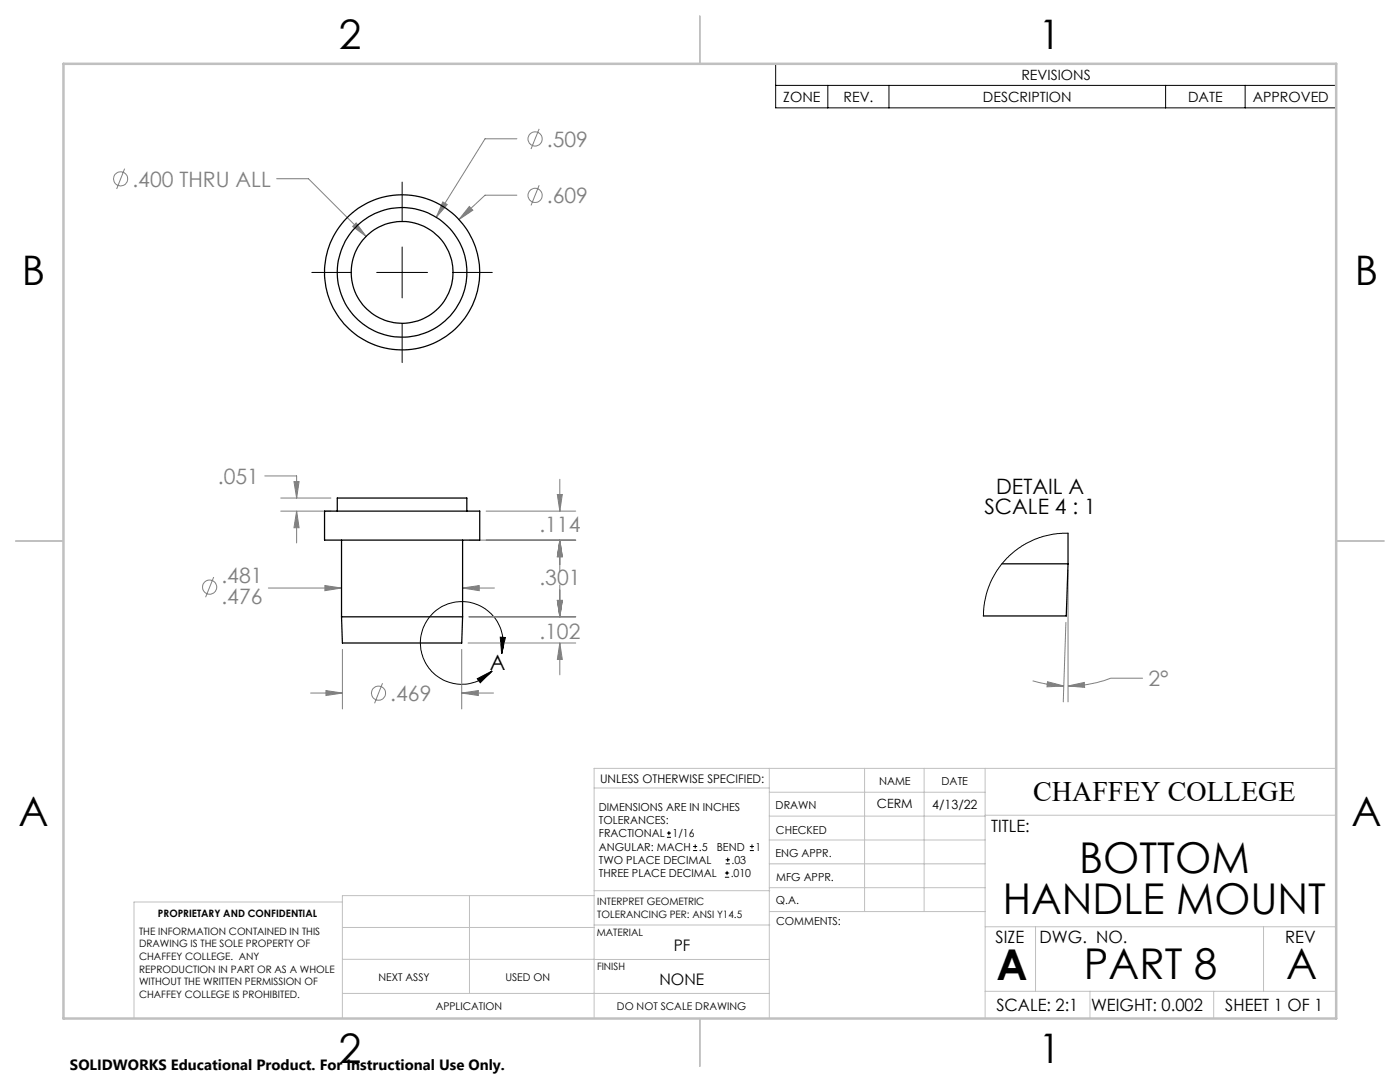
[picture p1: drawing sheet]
<svg xmlns="http://www.w3.org/2000/svg" width="279mm" height="216mm" viewBox="0 0 279 216" stroke-linecap="round" stroke-linejoin="round" font-family="sans-serif">
<g fill="none" stroke="#808080" stroke-width=".2">
<path d="M24.9 33.7l-1.6 4M55.2 35.7h6.4l11.5 11.5M103.2 38.9h-6.4l-5.2 4.9M103.2 27.7h-6.4l-9.7 15.7M107.6 37l-1.6 4M107.6 25.7l-1.6 4M70.4 45.2l.7-.7 2 2.7zM88.4 40.3l.9 .5-2.2 2.6zM93.7 41.2l.7 .7-2.8 1.9zM52.8 95h6.4v4.4M56 99.4h10M58.7 96.1h1l-.5 3.3z"/>
<path d="M111.2 98.7h1l-.5 3.3zM111.7 95.6v6.4M42.7 115.1l-1.7 4.1M53.6 117.3h14.6M56 102h10M59.2 102v6.3M59.2 102l.5 3.3h-1zM64.8 116.8l3.4 .5-3.4 .6zM92.3 117.3h6.4M92.3 117.3l3.3-.5v1.1zM93.6 107.8h21.3M97 102h17.9"/>
<path d="M111.2 119.8h1l-.5 3.3zM111.7 107.8v6.3M111.7 116.7v6.4M111.7 107.8l.5 3.3h-1zM213.1 113.8v26.3M62 138.3h6.3M65.1 137.8l3.2 .5-3.2 .5zM68.3 129.6v11.9M76.3 136.3l-1.5 4M92.1 129.6v11.9M92.1 138.3h6.4M92.1 138.3l3.4-.5v1z"/>
<path d="M93.4 128.3h21.5M93.6 123.1h21.3M111.7 128.3v6.4M111.7 128.3l.5 3.3h-1zM206.1 135.9l2.7 .6 3.5 .4M209.1 136l3.2 .9-3.3 .2zM212.7 124.2l-.5 15.9M213.1 136.9l3.3-.7 .1 1zM228 135.3h-6.3a24.1 24.1 0 0 1-8.6 1.6"/>
<circle cx="24.1" cy="35.7" r="1.41"/>
<circle cx="106.8" cy="27.7" r="1.42"/>
<circle cx="106.8" cy="39" r="1.41"/>
<circle cx="41.8" cy="117.1" r="1.42"/>
<circle cx="75.5" cy="138.3" r="1.41"/>
</g>
<g fill="none" stroke="#000" stroke-width=".2">
<path d="M154.8 12.7h111.9v8.8h-111.9zM154.8 17h111.9M165.2 17v4.5M177.4 17v4.5M232.6 17v4.5M248.5 17v4.5M80.3 36.3v7.9M62.2 54.4h7.9M75.2 54.4h10.1M80.3 49.3v10.1M90.4 54.4h7.8M80.3 64.5v7.9"/>
<path d="M95.2 135.4l3-1.5-2.4 2.3zM99.8 127.1l1.1 .1-.8 3.3zM100.1 130.5a8.2 8.2 0 0 0-8.7-10.4 8.2 8.2 0 0 0-6.6 11.8 8.2 8.2 0 0 0 13.4 2M133.1 167.1h.8M133.1 166.2h.8M133.5 165.8v.9M138.3 169.7h.8M138.3 168.9h.8M138.7 168.5v.8M144.7 175h.8M144.7 174.2h.8M144.8 172.4h.9"/>
<path d="M144.8 171.6h.9M145.1 173.8v.8M145.2 171.1v.9M149.6 169.7h.9M149.6 168.9h.9M150.1 168.5v.8"/>
</g>
<g fill="none" stroke="#c0c0c0" stroke-width=".2">
<path d="M118.6 157.2h34.9M153.5 153.3v49.9M153.5 158.1h43.1M172.5 153.3v28.6M184.4 153.3v28.6M196.6 153.3v49.9M266.7 153.3h-148.1v49.9M68.3 180h-41.6v23.2M93.7 178.7v19.5M118.6 178.7h-50.3v24.5M118.6 177.7h35M153.5 167.6h43.1"/>
<path d="M153.5 162.8h43.1M153.5 172.4h43.1M153.5 177.1h43.1M196.6 162.7h70.1M68.3 198.2h85.2M68.3 191.4l85.2 .1M68.3 185.1h50.3M118.6 184.6h35M153.6 181.9h43M196.6 197.8h70.1M196.6 184.9h70.1M206.7 184.9v12.9"/>
<path d="M217.5 197.8v5.4M242.2 197.8v5.4M252.2 184.9v12.9"/>
</g>
<path d="M139.7 3.2v9.5M3.1 107.9h9.6M266.7 107.9h9.5M139.7 203.2v9.6" fill="none" stroke="#c0c0c0" stroke-width=".25"/>
<path d="M12.7 12.7h254v190.5h-254z" fill="none" stroke="#c0c0c0" stroke-width=".5"/>
<path d="M99.8 127.1l1.1 .1-.8 3.3zM95.2 135.4l3-1.5-2.4 2.3z" fill="#000"/>
<path d="M111.7 107.8l.5 3.3h-1zM111.2 98.7h1l-.5 3.3zM58.7 96.1h1l-.5 3.3zM59.2 102l.5 3.3h-1zM64.8 116.8l3.4 .5-3.4 .6zM92.3 117.3l3.3-.5v1.1zM111.2 119.8h1l-.5 3.3zM111.7 107.8l.5 3.3h-1zM65.1 137.8l3.2 .5-3.2 .5zM92.1 138.3l3.4-.5v1zM111.7 128.3l.5 3.3h-1zM111.2 119.8h1l-.5 3.3zM93.7 41.2l-2.1 2.6 2.8-1.9zM88.4 40.3l-1.3 3.1 2.2-2.6zM71.1 44.5l-.7 .7 2.7 2zM209.1 136l3.2 .9-3.3 .2zM213.1 136.9l3.3-.7 .1 1z" fill="#808080"/>
<g fill="none" stroke="#000" stroke-width=".25">
<path d="M64.8 102h30.9v5.8h-30.9zM67.3 102v-2.6h25.9v2.6M68.2 107.8v15.3M92.3 107.8v15.3M200 112.5h13.1M213.1 112.5l-.3 10.4h-16.5M213.1 106.4v6.1M68.2 123.1l.1 5.2h23.8l.2-5.2M68.2 123.1h24.1"/>
<circle cx="80.2" cy="54.3" r="12.9"/>
<circle cx="80.3" cy="54.3" r="10.2"/>
<circle cx="80.3" cy="54.3" r="15.5"/>
</g>
<path d="M213.1 106.4l-2.9 .2-3.6 1-2.7 1.4-2.6 2-2.2 2.7-1.5 2.7-.6 1.5-.5 2.4-.2 2.6" fill="none" stroke="#000" stroke-width=".2"/>
<g font-size="8.5">
<text x="215.4" y="174.2">BOTTOM</text>
<text x="200.1" y="182.3">HANDLE MOUNT</text>
<text x="198.9" y="195.5">A</text>
<text x="216.3" y="195.4">PART 8</text>
<text x="256.7" y="195.4">A</text>
</g>
<g font-size="8.1">
<text x="67.6" y="9.7">2</text>
<text x="207.3" y="9.7">1</text>
<text x="4.4" y="57">B</text>
<text x="270.4" y="57">B</text>
<text x="3.7" y="164.9">A</text>
<text x="269.7" y="164.9">A</text>
<text x="67.6" y="212.2">2</text>
<text x="207.3" y="212.2">1</text>
</g>
<text font-size="5.6" x="206.2" y="159.8">CHAFFEY COLLEGE</text>
<g font-size="4.2" fill="#808080">
<text x="109.1" y="29.3">.509</text>
<text x="26.4" y="37.2">.400 THRU ALL</text>
<text x="109.1" y="40.5">.609</text>
<text x="43.5" y="96.6">.051</text>
<text x="107.6" y="106.1">.114</text>
<text x="44.2" y="116.4">.481</text>
<text x="107.6" y="116.8">.301</text>
<text x="44.2" y="120.5">.476</text>
<text x="107.6" y="127.6">.102</text>
<text x="229.2" y="136.9">2°</text>
<text x="77.9" y="139.8">.469</text>
</g>
<g font-size="4.2">
<text x="198.8" y="98.5">DETAIL A</text>
<text x="196.5" y="102.7">SCALE 4 : 1</text>
<text x="97.8" y="133.7">A</text>
</g>
<g font-size="3.4">
<text x="197.8" y="166">TITLE:</text>
<text x="198.7" y="188.1">SIZE</text>
<text x="207.5" y="188.1">DWG. NO.</text>
<text x="256.5" y="188.2">REV</text>
<text x="198.8" y="201.7">SCALE: 2:1</text>
<text x="217.7" y="201.8">WEIGHT: 0.002</text>
<text x="244.5" y="201.7">SHEET 1 OF 1</text>
</g>
<g font-size="3.2">
<text x="134.5" y="189.8">PF</text>
<text x="131.6" y="196.6">NONE</text>
</g>
<text font-size="3" x="14" y="213.5">SOLIDWORKS Educational Product. For Instructional Use Only.</text>
<g font-size="2.8">
<text x="203.8" y="15.9">REVISIONS</text>
<text x="156.3" y="20.3">ZONE</text>
<text x="168.3" y="20.3">REV.</text>
<text x="196.2" y="20.3">DESCRIPTION</text>
<text x="237.1" y="20.3">DATE</text>
<text x="250" y="20.3">APPROVED</text>
</g>
<g font-size="2.5">
<text x="175" y="161.3">CERM</text>
<text x="186.1" y="161.4">4/13/22</text>
</g>
<text font-size="2.4" x="119.8" y="156.2">UNLESS OTHERWISE SPECIFIED:</text>
<g font-size="2.2">
<text x="119.5" y="161.8">DIMENSIONS ARE IN INCHES</text>
<text x="154.8" y="161.4">DRAWN</text>
<text x="175.4" y="156.6">NAME</text>
<text x="187.9" y="156.7">DATE</text>
<text x="119.5" y="164.4">TOLERANCES:</text>
<text x="119.5" y="167.1">FRACTIONAL</text>
<text x="134.2" y="167.1">1/16</text>
<text x="154.9" y="166.3">CHECKED</text>
<text x="119.5" y="172.4">TWO PLACE DECIMAL</text>
<text x="119.5" y="169.7">ANGULAR: MACH</text>
<text x="139.5" y="169.7">.5</text>
<text x="143" y="169.7">BEND</text>
<text x="146" y="172.4">.03</text>
<text x="150.8" y="169.7">1</text>
<text x="154.8" y="171">ENG APPR.</text>
<text x="119.5" y="175">THREE PLACE DECIMAL</text>
<text x="145.8" y="175">.010</text>
<text x="154.9" y="175.7">MFG APPR.</text>
<text x="154.9" y="180.4">Q.A.</text>
<text x="154.9" y="184.6">COMMENTS:</text>
</g>
<g font-size="2.1">
<text x="75.5" y="195.7">NEXT ASSY</text>
<text x="100.9" y="195.7">USED ON</text>
<text x="86.9" y="201.5">APPLICATION</text>
<text x="123.1" y="201.6">DO NOT SCALE DRAWING</text>
</g>
<g font-size="2">
<text x="31.5" y="182.9">PROPRIETARY AND CONFIDENTIAL</text>
<text x="119.2" y="180.6">INTERPRET GEOMETRIC</text>
<text x="119.2" y="183.1">TOLERANCING PER: ANSI Y14.5</text>
<text x="27.8" y="186.5">THE INFORMATION CONTAINED IN THIS</text>
<text x="27.8" y="189">DRAWING IS THE SOLE PROPERTY OF</text>
<text x="27.8" y="191.6">CHAFFEY COLLEGE. ANY</text>
<text x="119.1" y="186.7">MATERIAL</text>
<text x="27.8" y="194.1">REPRODUCTION IN PART OR AS A WHOLE</text>
<text x="27.8" y="196.6">WITHOUT THE WRITTEN PERMISSION OF</text>
<text x="119.1" y="193.5">FINISH</text>
<text x="27.8" y="199.1">CHAFFEY COLLEGE IS PROHIBITED.</text>
</g>
</svg>
